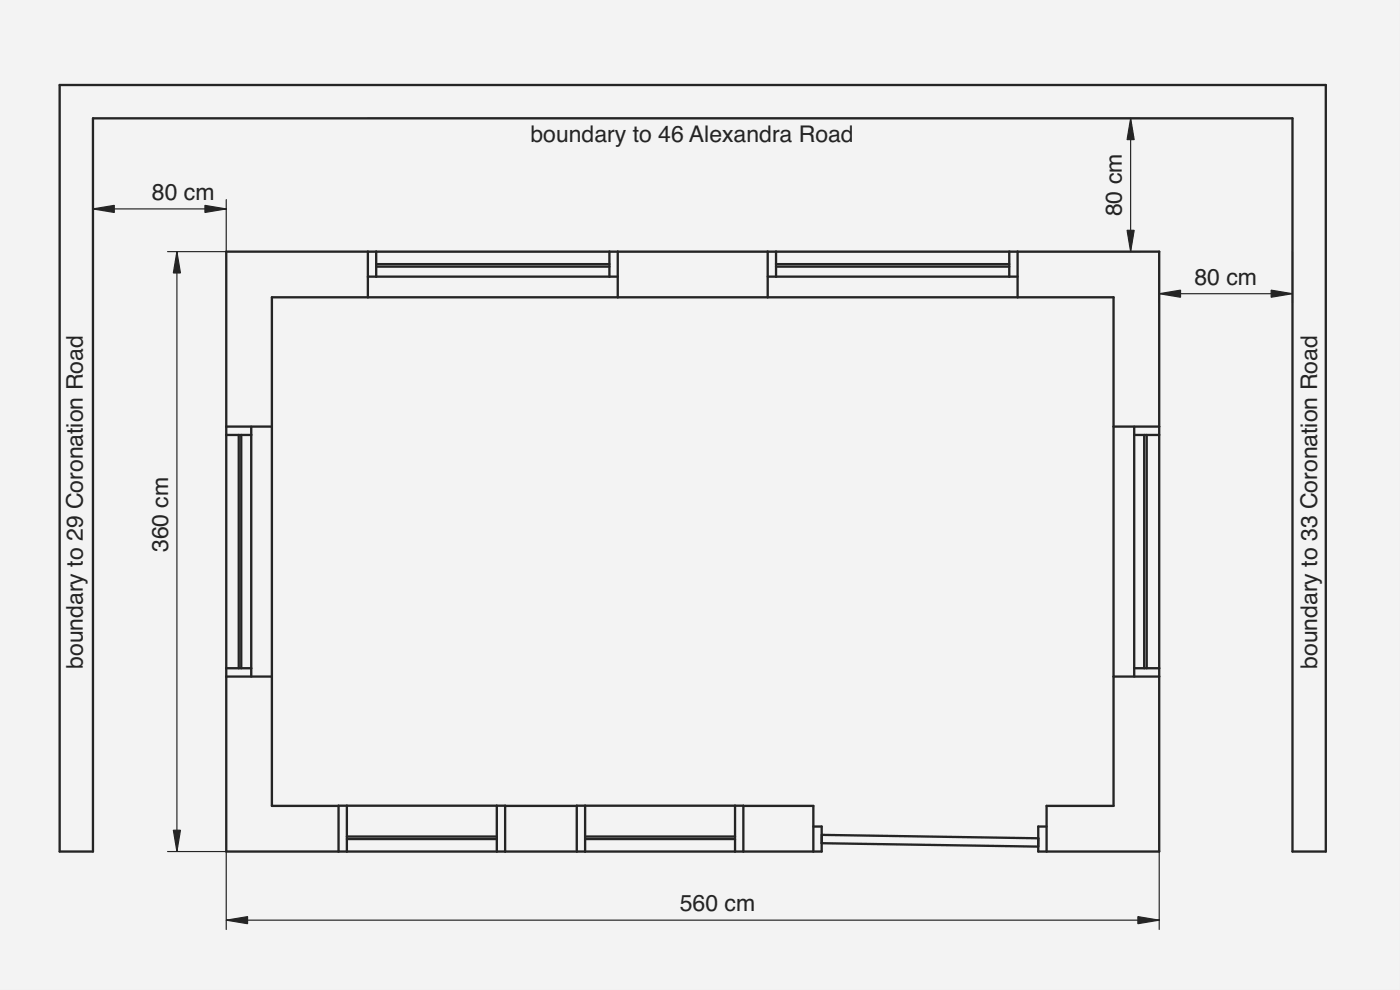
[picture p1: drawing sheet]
<svg xmlns="http://www.w3.org/2000/svg" width="420mm" height="297mm" viewBox="0 0 420 297" stroke-linecap="round" stroke-linejoin="round" font-family="sans-serif">
<path d="M0 0h420v297h-420z" fill-rule="evenodd" fill="#f1f3f5"/>
<path d="M0 0h420v297h-420zM0 0v297h420v-297z" fill="#000"/>
<g fill="#f1f3f5">
<path d="M311.6 251.5v2z"/>
<path d="M67.9 75.5h280v180h-36.3v-2v.5l-65-1v2.5h-178.7z" fill-rule="evenodd"/>
<path d="M81.6 89.2h252.6v152.6h-20.1v6.2h-2.5v3.5l-65-1v2.5v-5h-2.5v-6.2h-162.5z" fill-rule="evenodd"/>
<path d="M17.9 25.5h380v230h-10v-220h-360v220h-10z" fill-rule="evenodd"/>
<path d="M67.9 75.5h42.5v13.7h-28.8v38.8h-13.7z" fill-rule="evenodd"/>
<path d="M305.4 75.5h42.5v52.5h-13.7v-38.8h-28.8z" fill-rule="evenodd"/>
<path d="M334.2 203h13.7v52.5h-33.8v-13.7h20.1z" fill-rule="evenodd"/>
<path d="M67.9 203h13.7v38.8h20v13.7h-33.7z" fill-rule="evenodd"/>
<path d="M185.4 75.5h45v13.7h-45z" fill-rule="evenodd"/>
<path d="M334.2 128h6.2v75h-6.2z" fill-rule="evenodd"/>
<path d="M75.4 128h6.2v75h-6.2z" fill-rule="evenodd"/>
<path d="M110.4 83h75v6.2h-75z" fill-rule="evenodd"/>
<path d="M230.4 83h75v6.2h-75z" fill-rule="evenodd"/>
<path d="M175.6 241.7h45v9.3h-45z" fill-rule="evenodd"/>
<path d="M104.1 241.7h45v9.3h-45z" fill-rule="evenodd"/>
<path d="M151.6 241.8h21.5v13.7h-21.5z" fill-rule="evenodd"/>
<path d="M223.1 241.8h21v13.7h-21z" fill-rule="evenodd"/>
<path d="M232.9 75.5h70v3.8h-70z" fill-rule="evenodd"/>
<path d="M67.9 130.5h3.8v70h-3.8z" fill-rule="evenodd"/>
<path d="M112.9 75.5h70v3.8h-70z" fill-rule="evenodd"/>
<path d="M344.1 130.5h3.8v70h-3.8z" fill-rule="evenodd"/>
<path d="M232.9 80h70v3h-70z" fill-rule="evenodd"/>
<path d="M72.4 130.5h3v70h-3z" fill-rule="evenodd"/>
<path d="M340.4 130.5h3v70h-3z" fill-rule="evenodd"/>
<path d="M112.9 80h70v3h-70z" fill-rule="evenodd"/>
<path d="M104.1 251.7h45v3.8h-45z" fill-rule="evenodd"/>
<path d="M175.6 251.7h45v3.8h-45z" fill-rule="evenodd"/>
<path d="M246.6 250.5l65 1v2.5l-65-1z" fill-rule="evenodd"/>
<path d="M232.9 79.3h70v.7h-70z" fill-rule="evenodd"/>
<path d="M112.9 79.3h70v.7h-70z" fill-rule="evenodd"/>
<path d="M71.7 130.5h.7v70h-.7z" fill-rule="evenodd"/>
<path d="M343.4 130.5h.7v70h-.7z" fill-rule="evenodd"/>
<path d="M220.6 241.7h2.5v13.8h-2.5z" fill-rule="evenodd"/>
<path d="M173.1 241.7h2.5v13.8h-2.5z" fill-rule="evenodd"/>
<path d="M149.1 241.7h2.5v13.8h-2.5z" fill-rule="evenodd"/>
<path d="M101.6 241.7h2.5v13.8h-2.5z" fill-rule="evenodd"/>
<path d="M175.6 251h45v.7h-45z" fill-rule="evenodd"/>
<path d="M104.1 251h45v.7h-45z" fill-rule="evenodd"/>
<path d="M110.4 75.5h2.5v7.5h-2.5z" fill-rule="evenodd"/>
<path d="M67.9 128h7.5v2.5h-7.5z" fill-rule="evenodd"/>
<path d="M230.4 75.5h2.5v7.5h-2.5z" fill-rule="evenodd"/>
<path d="M182.9 75.5h2.5v7.5h-2.5z" fill-rule="evenodd"/>
<path d="M340.4 200.5h7.5v2.5h-7.5z" fill-rule="evenodd"/>
<path d="M340.4 128h7.5v2.5h-7.5z" fill-rule="evenodd"/>
<path d="M244.1 248h2.5v7.5h-2.5z" fill-rule="evenodd"/>
<path d="M67.9 200.5h7.5v2.5h-7.5z" fill-rule="evenodd"/>
<path d="M302.9 75.5h2.5v7.5h-2.5z" fill-rule="evenodd"/>
<path d="M311.6 248h2.5v7.5h-2.5z" fill-rule="evenodd"/>
</g>
<g fill="none" stroke="#212529" stroke-width=".7">
<path d="M17.9 25.5h380v230h-10v-220h-360v220h-10zM110.4 75.5v13.7M112.9 79.3h70M112.9 75.5v7.5M182.9 75.5v7.5M185.4 75.5v13.7M230.4 75.5v13.7M232.9 75.5v7.5M232.9 79.3h70M302.9 75.5v7.5M305.4 75.5v13.7M110.4 83h75"/>
<path d="M112.9 80h70M230.4 83h75M232.9 80h70M67.9 128h13.7M67.9 130.5h7.5M71.7 130.5v70M72.4 130.5v70M75.4 128v75M334.2 128h13.7M340.4 128v75M340.4 130.5h7.5M343.4 130.5v70"/>
<path d="M344.1 130.5v70M67.9 203h13.7M67.9 200.5h7.5M334.2 203h13.7M340.4 200.5h7.5M101.6 241.8h-20v-152.6h252.6v152.6h-20.1v13.7M101.6 255.5v-13.8h50v13.8M104.1 241.7v13.8M104.1 251.7h45M104.1 251h45M149.1 241.7v13.8M151.6 241.8h21.5"/>
<path d="M173.1 255.5v-13.8h50v13.8M175.6 251.7h45M175.6 251h45M175.6 241.7v13.8M220.6 241.7v13.8M223.1 241.8h21v13.7M244.1 248h2.5v7.5h-178.7v-180h280v180h-36.3v-7.5h2.5M246.6 250.5l65 1v2.5l-65-1z"/>
</g>
<g fill="none" stroke="#212529" stroke-width=".35">
<path d="M110.4 35.5h231.7M339.3 35.5v40M27.9 59.9v15.6M67.9 59.9v15.6h-17.6M27.9 62.7h40M53.1 75.5v180M110.4 75.5h231.7M347.9 75.5v15.4M387.9 75.5v15.4M347.9 88.1h40M50.3 255.5h17.6v23.4M347.9 255.5v23.4"/>
<path d="M67.9 276.1h280"/>
</g>
<g fill="#212529" stroke="#212529" stroke-width=".35">
<path d="M67.9 276.1l6.4-1.1v2.2z"/>
<path d="M341.5 275l6.4 1.1-6.4 1.1z"/>
<path d="M53.1 75.5l1.1 6.4h-2.2z"/>
<path d="M52 249.1h2.2l-1.1 6.4z"/>
<path d="M347.9 88.1l6.4-1v2.1z"/>
<path d="M381.5 87.1l6.4 1-6.4 1.1z"/>
<path d="M27.9 62.7l6.4-1.1v2.1z"/>
<path d="M61.5 61.6l6.4 1.1-6.4 1z"/>
<path d="M339.3 35.5l1.1 6.4h-2.1z"/>
<path d="M338.3 69.1h2.1l-1.1 6.4z"/>
</g>
<g font-size="6.9" fill="#212529">
<text x="159.2" y="42.7">boundary to 46 Alexandra Road</text>
<text x="45.6" y="60.1">80 cm</text>
<text x="336.7" y="64.9" transform="rotate(-90 336.7 64.9)">80 cm</text>
<text x="358.5" y="85.5">80 cm</text>
<text x="50.5" y="165.7" transform="rotate(-90 50.5 165.7)">360 cm</text>
<text x="24.9" y="200.7" transform="rotate(-90 24.9 200.7)">boundary to 29 Coronation Road</text>
<text x="395.3" y="200.7" transform="rotate(-90 395.3 200.7)">boundary to 33 Coronation Road</text>
<text x="204" y="273.5">560 cm</text>
</g>
</svg>
